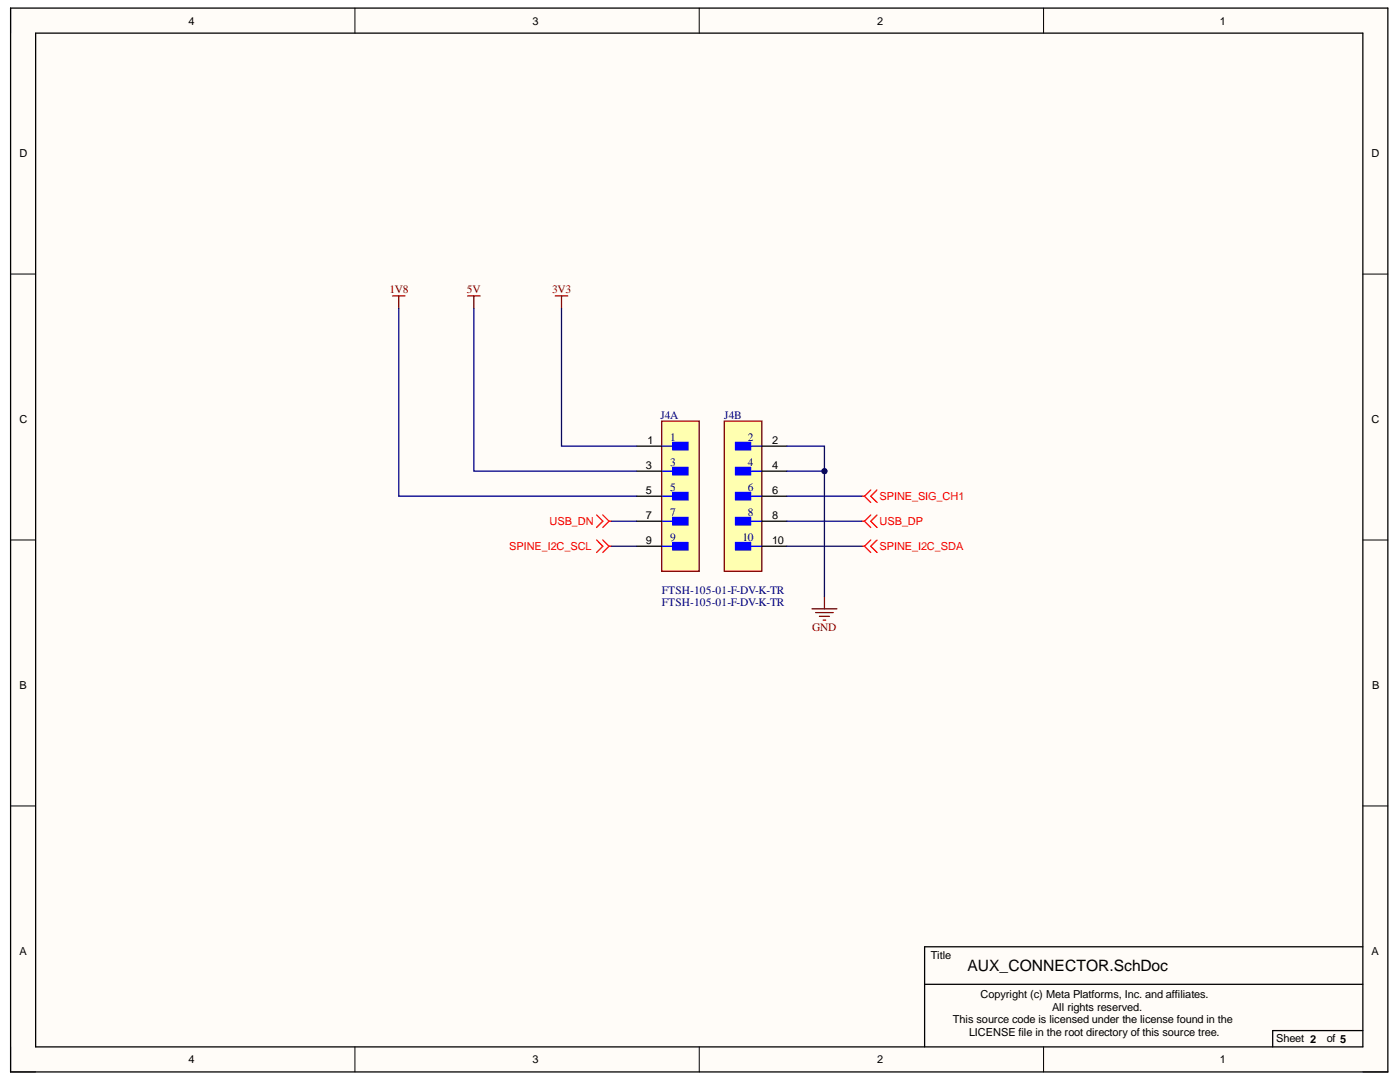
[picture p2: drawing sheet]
<svg xmlns="http://www.w3.org/2000/svg" width="279mm" height="216mm" viewBox="0 0 279 216" stroke-linecap="round" stroke-linejoin="round" font-family="sans-serif">
<g fill="#fffcf8">
<path d="M2.1 1.6h274.9v212.3h-274.9z" fill-rule="evenodd"/>
<path d="M7.1 6.6h264.9v202.3h-264.9z" fill-rule="evenodd"/>
</g>
<g fill="none" stroke="#000" stroke-width=".2">
<path d="M2.1 1.6v5M70.8 1.6v5M139.5 1.6v5M208.3 1.6v5M2.1 54.7h5M272 54.7h5M2.1 107.7h5M272 107.8h5M2.1 160.8h5M272 160.8h5M2.1 208.9v5h5M70.8 208.9v5"/>
<path d="M139.5 208.9v5M208.3 208.9v5M272 213.9h5"/>
</g>
<path d="M2.1 1.6h274.9v212.3h-274.9zM7.1 6.6h264.9v202.3h-264.9zM184.5 196.4h87.5M272 188.9h-87.5v20M272 205.6h-18v3.3" fill="none" stroke="#000" stroke-width=".25"/>
<path d="M132.1 84h7.4v30h-7.4z" fill-rule="evenodd" fill="#ffffb0"/>
<path d="M132.1 84h7.4v30h-7.4z" fill="none" stroke="#800000" stroke-width=".25"/>
<path d="M134.3 88.3h3v1.5h-3z" fill-rule="evenodd" fill="#00f"/>
<path d="M132.1 89h2.9M134.3 88.3h3v1.5h-3z" fill="none" stroke="#00f" stroke-width=".25"/>
<path d="M134.3 93.3h3v1.5h-3z" fill-rule="evenodd" fill="#00f"/>
<path d="M132.1 94h2.9M134.3 93.3h3v1.5h-3z" fill="none" stroke="#00f" stroke-width=".25"/>
<path d="M134.3 98.3h3v1.5h-3z" fill-rule="evenodd" fill="#00f"/>
<path d="M132.1 99h2.9M134.3 98.3h3v1.5h-3z" fill="none" stroke="#00f" stroke-width=".25"/>
<path d="M134.3 103.3h3v1.5h-3z" fill-rule="evenodd" fill="#00f"/>
<path d="M132.1 104h2.9M134.3 103.3h3v1.5h-3z" fill="none" stroke="#00f" stroke-width=".25"/>
<path d="M134.3 108.2h3v1.5h-3z" fill-rule="evenodd" fill="#00f"/>
<path d="M132.1 109h2.9M134.3 108.2h3v1.5h-3z" fill="none" stroke="#00f" stroke-width=".25"/>
<path d="M127.1 89h5M127.1 94h5M127.1 99h5M127.1 104h5M127.1 109h5" fill="none" stroke="#000" stroke-width=".25"/>
<path d="M144.5 84h7.5v30h-7.5z" fill-rule="evenodd" fill="#ffffb0"/>
<path d="M144.5 84h7.5v30h-7.5z" fill="none" stroke="#800000" stroke-width=".25"/>
<path d="M146.8 88.3h3v1.5h-3z" fill-rule="evenodd" fill="#00f"/>
<path d="M146.8 88.3h3v1.5h-3zM149 89h3" fill="none" stroke="#00f" stroke-width=".25"/>
<path d="M146.8 93.3h3v1.5h-3z" fill-rule="evenodd" fill="#00f"/>
<path d="M146.8 93.3h3v1.5h-3zM149 94h3" fill="none" stroke="#00f" stroke-width=".25"/>
<path d="M146.8 98.3h3v1.5h-3z" fill-rule="evenodd" fill="#00f"/>
<path d="M146.8 98.3h3v1.5h-3zM149 99h3" fill="none" stroke="#00f" stroke-width=".25"/>
<path d="M146.8 103.3h3v1.5h-3z" fill-rule="evenodd" fill="#00f"/>
<path d="M146.8 103.3h3v1.5h-3zM149 104h3" fill="none" stroke="#00f" stroke-width=".25"/>
<path d="M146.8 108.2h3v1.5h-3z" fill-rule="evenodd" fill="#00f"/>
<path d="M146.8 108.2h3v1.5h-3zM149 109h3" fill="none" stroke="#00f" stroke-width=".25"/>
<path d="M152 89h5M152 94h5M152 99h5M152 104h5M152 109h5" fill="none" stroke="#000" stroke-width=".25"/>
<path d="M78.3 59.1h2.5M79.6 59.1v2.5M93.3 59.1h2.5M94.6 59.1v2.5M110.8 59.1h2.5M112.1 59.1v2.5M164.5 119v2.5M162 121.5h5M162.8 122.2h3.5M163.5 123h2M164.3 123.7h.5" fill="none" stroke="#800000" stroke-width=".25"/>
<g fill="none" stroke="#f00" stroke-width=".25">
<path d="M172 99h.5M173.8 97.8l-1.3 1.2 1.3 1.3M175 97.8l-1.2 1.2 1.2 1.3M119.1 107.7l1.2 1.3-1.2 1.2M119.1 102.8l1.2 1.2-1.2 1.3M120.3 107.7l1.3 1.3M120.3 102.8l1.3 1.2M121.6 109h.5M121.6 109l-1.3 1.2M121.6 104h.5M121.6 104l-1.3 1.3M172 109h.5"/>
<path d="M172 104h.5M172.5 109l1.3 1.2M172.5 104l1.3 1.3M173.8 107.8l-1.3 1.2M173.8 102.8l-1.3 1.2M175 107.8l-1.2 1.2 1.2 1.2M175 102.8l-1.2 1.2 1.2 1.3"/>
</g>
<path d="M157 94h7.5M122.1 104h5" fill="none" stroke="#000080" stroke-width=".25"/>
<circle cx="164.5" cy="94" r=".5" fill="#000080"/>
<circle cx="164.5" cy="94" r=".5" fill="none" stroke="#000080" stroke-width=".2"/>
<path d="M79.6 61.6v37.4h47.5M94.6 61.6v32.4h32.5M112.1 61.6v27.4h15M157 89h7.5v30M157 99h15M122.1 109h5M157 104h15M157 109h15" fill="none" stroke="#000080" stroke-width=".25"/>
<circle cx="164.5" cy="94" r=".5" fill="#000080"/>
<circle cx="164.5" cy="94" r=".5" fill="none" stroke="#000080" stroke-width=".2"/>
<text font-size="3.1" x="193.1" y="193.8">AUX_CONNECTOR.SchDoc</text>
<g font-size="2.3" fill="#800000">
<text x="77.7" y="58.6">1V8</text>
<text x="93.2" y="58.6">5V</text>
<text x="110.2" y="58.6">3V3</text>
<text x="162.1" y="126">GND</text>
</g>
<g font-size="2.3" fill="#000080">
<text x="131.8" y="83.6">J4A</text>
<text x="144.5" y="83.6">J4B</text>
<text x="133.8" y="88.1">1</text>
<text x="149.3" y="88.1">2</text>
<text x="133.8" y="93">3</text>
<text x="149.3" y="93">4</text>
<text x="133.8" y="98">5</text>
<text x="149.3" y="98">6</text>
<text x="133.8" y="103">7</text>
<text x="133.8" y="108">9</text>
<text x="148.2" y="108">10</text>
<text x="149.3" y="103">8</text>
<text x="132.1" y="118.5">FTSH-105-01-F-DV-K-TR</text>
<text x="132.1" y="121">FTSH-105-01-F-DV-K-TR</text>
</g>
<g font-size="2.2">
<text x="37.6" y="4.9">4</text>
<text x="106.3" y="4.9">3</text>
<text x="175" y="4.9">2</text>
<text x="243.5" y="4.9">1</text>
<text x="3.9" y="31.4">D</text>
<text x="273.7" y="31.4">D</text>
<text x="3.9" y="84.5">C</text>
<text x="129.2" y="88.6">1</text>
<text x="154.1" y="88.6">2</text>
<text x="273.7" y="84.5">C</text>
<text x="128.9" y="93.5">3</text>
<text x="154.1" y="93.5">4</text>
<text x="128.9" y="98.5">5</text>
<text x="154.1" y="98.5">6</text>
<text x="128.9" y="103.5">7</text>
<text x="154.1" y="103.5">8</text>
<text x="128.9" y="108.5">9</text>
<text x="154.1" y="108.5">10</text>
<text x="3.9" y="137.6">B</text>
<text x="273.8" y="137.6">B</text>
<text x="3.9" y="190.7">A</text>
<text x="185.8" y="191.4">Title</text>
<text x="273.7" y="190.7">A</text>
<text x="195.7" y="199.2">Copyright (c) Meta Platforms, Inc. and affiliates.</text>
<text x="210" y="201.6">All rights reserved.</text>
<text x="190.2" y="204.2">This source code is licensed under the license found in the</text>
<text x="193.4" y="206.6">LICENSE file in the root directory of this source tree.</text>
<text x="254.7" y="207.9">Sheet 2</text>
<text x="264.8" y="207.9">of 5</text>
<text x="37.6" y="212.1">4</text>
<text x="106.3" y="212.1">3</text>
<text x="175" y="212.1">2</text>
<text x="243.5" y="212.1">1</text>
</g>
<g font-size="2.2" fill="#f00">
<text x="175.6" y="99.8">SPINE_SIG_CH1</text>
<text x="109.7" y="104.8">USB_DN</text>
<text x="175.6" y="104.8">USB_DP</text>
<text x="101.6" y="109.8">SPINE_I2C_SCL</text>
<text x="175.6" y="109.8">SPINE_I2C_SDA</text>
</g>
</svg>
